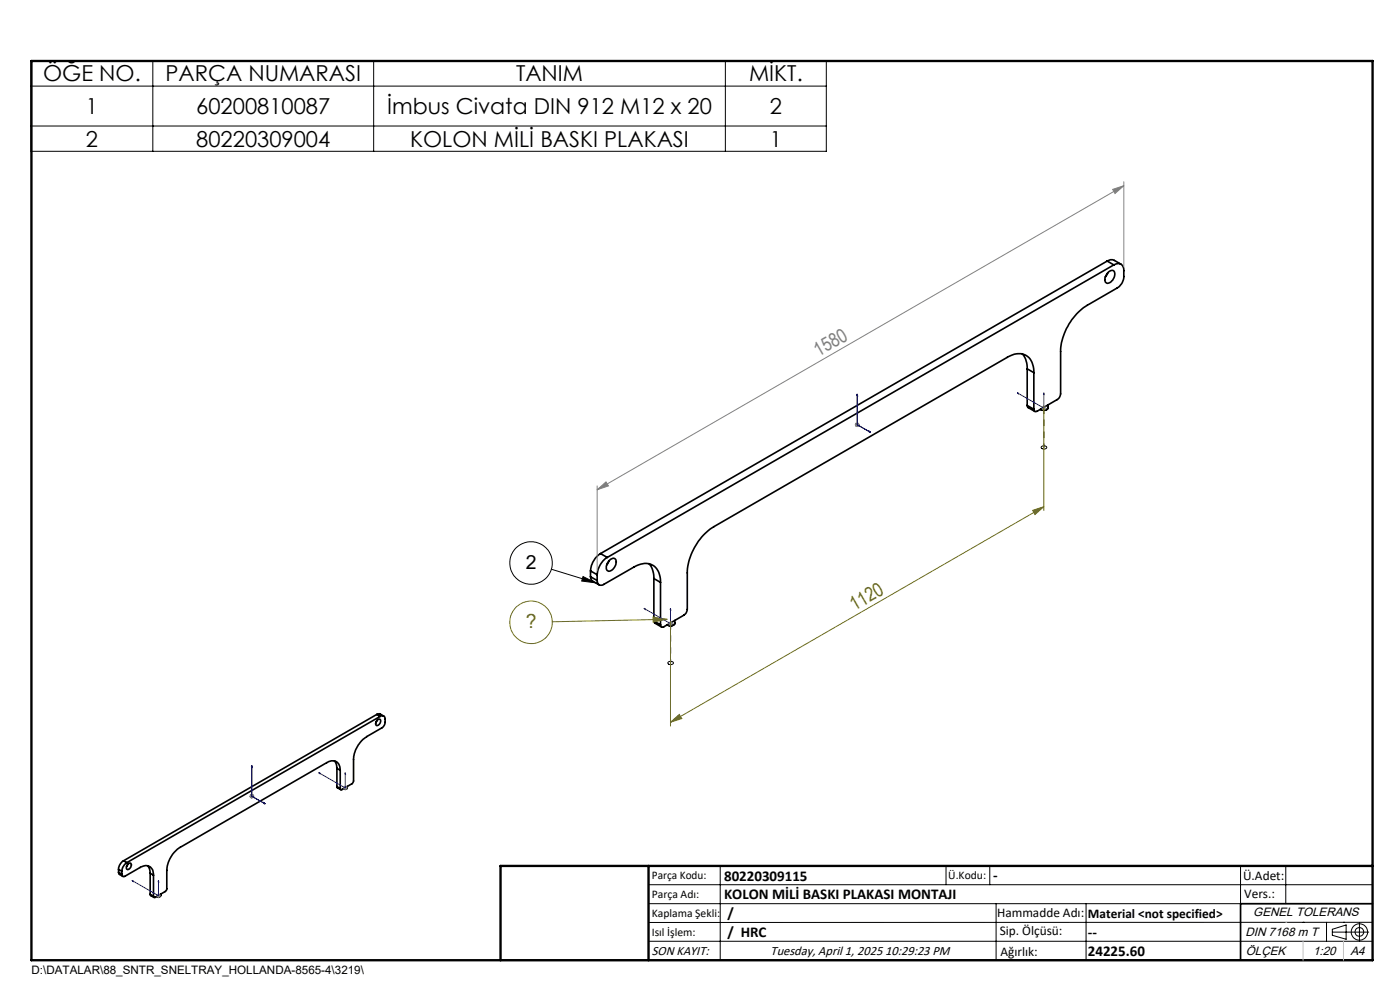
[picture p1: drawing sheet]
<svg xmlns="http://www.w3.org/2000/svg" width="297mm" height="210mm" viewBox="0 0 297 210" stroke-linecap="round" stroke-linejoin="round" font-family="sans-serif">
<g fill="none" stroke="#000" stroke-width=".35">
<path d="M234.9 55.4l1.1-.3 1.8 .9M234.9 55.4l1.4 .8M234.9 55.4l-107.5 62M235 57.9l-.5 .9M235.2 57.6a.73 .73 0 0 1 1-.2 .73 .73 0 0 1 .3 1l-.1 .2a1.58 1.58 0 0 1-1.7 1.4 1.53 1.53 0 0 1 .4-2.2zM236.3 56.2a1.29 1.29 0 0 1 1.5-.2 1.29 1.29 0 0 1 .6 1.4v1.3a2.89 2.89 0 0 1-1.4 2.4l-6.4 3.7a12.3 12.3 0 0 0-5.6 9.8v9a1.53 1.53 0 0 1-.7 1.2l-4.3 2.4a.44 .44 0 0 1-.5 .1 .44 .44 0 0 1-.2-.5M236.3 56.2l-107.5 62M216.9 75.1a4.2 4.2 0 0 1 1 3.1M217.9 78.2l1.4 .8M217.9 78.2v7.8M219.3 79a3.6 3.6 0 0 0-2.7-4 4.5 4.5 0 0 0-2.9 .8l-62.3 35.9a12.6 12.6 0 0 0-5.6 9.8v7.7a1.6 1.6 0 0 1-.7 1.3l-4.3 2.5a.44 .44 0 0 1-.5 0 .44 .44 0 0 1-.2-.5M219.3 79v7.8"/>
<path d="M217.9 86l.1 .4 1.5 .9M217.9 86l1.4 .8M222.4 86.5a1.03 1.03 0 0 1-1.7 .3M222.4 86.5a1.05 1.05 0 0 1-1.6 .3M222.4 85.9v.6M127.4 117.4a4.8 4.8 0 0 0-2.1 3.7M127.4 117.4l1.4 .8M128.8 118.2a4.7 4.7 0 0 0-2.1 3.7M129.2 118.9a.8 .8 0 0 1 .7-.5 .8 .8 0 0 1 .8 .4 1.99 1.99 0 0 1-1.6 2.4 1.21 1.21 0 0 1-.1-1.9zM129.2 118.9l-.5 .9M137.7 119.6a4.4 4.4 0 0 1 1 3.1M125.3 122.3l.1 .6 .3 .4 1.4 .8"/>
<path d="M125.3 121.1l1.4 .8M125.3 122.3l1.4 .8M125.3 121.1v1.2M126.7 123.1a.87 .87 0 0 0 .4 .9 .87 .87 0 0 0 1 0l6.4-3.7a3.5 3.5 0 0 1 4.8 .3 4.9 4.9 0 0 1 .8 2.9M126.7 121.9v1.2M138.7 131.7l.2 .5 1.4 .8M138.7 122.7l1.4 .8M138.7 131.7l1.4 .8M138.7 122.7v9M140.1 123.5v9M141.5 132.5l.1 .1a1.06 1.06 0 0 0 1.6-.4 1.03 1.03 0 0 1-1.7 .3zM143.2 131.6v.6"/>
<path d="M79.9 151.5l.6-.1 .9 .5M79.9 151.5l.7 .5M79.9 151.5l-53.7 31.1M80 152.8l-.2 .4M80 152.7a.42 .42 0 0 1 .7-.1 .42 .42 0 0 1 0 .7 .54 .54 0 0 1-.4 .5 .54 .54 0 0 1-.6-.2zM80.6 152l.5-.2a.58 .58 0 0 1 .6 .8l-.1 1.1-.4 .6-3.4 1.9a6.2 6.2 0 0 0-2.8 4.9l-.1 4.8-.2 .3-2.2 1.3h-.2l-.1-.2M80.6 152l-53.7 31M70.9 161.4l.5 .8 .1 .8M71.5 166.9v.2l.8 .4M71.5 163l.7 .4M71.5 166.9l.7 .4M71.5 163v3.9"/>
<path d="M72.2 163.4a1.73 1.73 0 0 0-.9-1.8 1.73 1.73 0 0 0-2 .2l-31.1 17.9a6.2 6.2 0 0 0-2.8 4.9l-.1 4.2-.2 .3-2.3 1.3-.2-.3M72.2 163.4v3.9M72.9 167.3h.5l.3-.2-.4 .3zM73.7 166.8v.3M25.2 185l.1 .4 .8 .5M25.2 184.4l.7 .4M25.2 185l.7 .4M25.2 184.4v.6M25.9 185.4v.3a.39 .39 0 0 0 .7 .1l3.1-1.8a1.73 1.73 0 0 1 2-.2 1.73 1.73 0 0 1 .9 1.9M25.9 184.8v.6M26.2 182.6l-.8 .9-.2 .9M26.2 182.6l.7 .4"/>
<path d="M26.9 183l-.8 .9-.2 .9M27.1 183.4a.45 .45 0 0 1 .6-.3 .45 .45 0 0 1 .1 .8l-.2 .2a.43 .43 0 0 1-.6 .3 .43 .43 0 0 1-.1-.7zM27.1 183.3l-.3 .5M31.4 183.6l.3 .8 .2 .8M31.9 189.7l.1 .3 .7 .4M31.9 185.2l.7 .5M31.9 189.7l.7 .4M31.9 185.2v4.5M32.6 185.7v4.4M33.3 190.1l.5 .1 .3-.2-.3 .2zM34.1 189.7v.3M291.2 191.7h-28v12"/>
<path d="M106.2 203.7h185"/>
</g>
<path d="M221 95.2a.59 .59 0 0 0 .6 .1 .59 .59 0 0 0 .4-.5 .65 .65 0 0 0-1.1 .2l.1 .2M141.8 140.9a.59 .59 0 0 0 .7 .1 .59 .59 0 0 0 .3-.5 .65 .65 0 0 0-1.1 .2l.1 .2" fill="none" stroke="#000" stroke-width=".21" stroke-dasharray="6.3 1.3 1.3 1.3 1.3 1.3"/>
<path d="M221.5 94.9v-7.9M142.3 140.6v-7.9" fill="none" stroke="#000" stroke-width=".21" stroke-dasharray="6.3 1.3 1.3 1.3 1.3 1.3" stroke-dashoffset="5.6"/>
<g fill="none" stroke="#000" stroke-width=".21">
<path d="M6.6 12.9h168.7v19.2h-168.7zM6.6 18.3h168.7M32.4 12.9v19.2M79.3 12.9v19.2M153.9 12.9v19.2M6.6 26.7h168.7M117 120.7l9.4 2.9M123.7 122.3l2.7 1.3-3-.3zM137.6 187.7h153.6M137.6 191.7h153.6M137.6 199.7h153.6M152.8 183.7v20"/>
<path d="M200.7 183.7v4M210 183.7v4M211.3 191.7v12M230.4 191.7v12M263.2 183.7v20M272.8 183.7v8M276.4 195.6h.1M281.4 195.6v4.1M282.6 197.7h7.8M282.6 197.1l3-.9v3l-3-.8zM285 195.6h.1M288.4 195.8v3.8"/>
<path d="M291.2 195.6l-153.6 .1"/>
<circle cx="112.7" cy="119.4" r="4.5"/>
<circle cx="288.4" cy="197.7" r="1.74"/>
<circle cx="288.4" cy="197.7" r=".93"/>
</g>
<g fill="none" stroke="#808000" stroke-width=".21">
<path d="M221.4 86.1v22.2M219.1 108.3l2.3-.8-1.8 1.6zM221.4 107.5l-79.2 45.7M138.5 130.9l3 .5-2.9 .5zM141.5 131.4l-24.3 .5M142.2 131.8v22.2M142.2 153.2l1.9-1.7 .5 .9z"/>
<circle cx="112.7" cy="132" r="4.5"/>
</g>
<g fill="none" stroke="#00f" stroke-width=".21">
<path d="M181.9 83.6v.3l-.1-.1zM181.9 83.6v6.5l2.8 1.6M184.4 91.5l.3 .2-.3-.1zM215.8 83.3l.3 .1v.2zM215.8 83.3l5.6 3.3v-3.3M221.4 83.3l.1 .4-.1-.1zM136.6 129l.3 .1v.2zM136.6 129l5.6 3.3v-3.3M142.2 129l.1 .4-.1-.1zM53.4 162.4l.1 .4-.2-.1zM53.4 162.4v6.5l2.9 1.6M56 170.3l.3 .2h-.3z"/>
<path d="M67.6 163.9l.3 .1v.1zM67.6 163.9l5.6 3.2v-3.2M73.2 163.9l.1 .3h-.1zM28 186.8h.3v.2zM28 186.8l5.6 3.2v-3.2M33.6 186.8l.1 .3-.2-.1z"/>
</g>
<g fill="none" stroke="#808080" stroke-width=".21">
<path d="M238.4 38.6v18M238.4 39.4l-111.7 64.5M236 40.2l2.4-.8-1.9 1.7zM181.4 90.1h1M181.5 89.7l.7 .7M181.9 89.6v1M182.2 89.7l-.7 .7M220.9 86.6h1M221.1 86.2l.7 .7M221.4 86.1v1M221.8 86.2l-.7 .7M126.7 103.9l1.9-1.7 .5 .9z"/>
<path d="M126.7 103.1v18M141.7 132.3h1.1M141.9 131.9l.7 .7M142.2 131.8v1M142.6 131.9l-.7 .7M52.9 168.9h1M53.1 168.5l.7 .8M53.4 168.4v1M53.8 168.5l-.7 .8M72.7 167.1h1M72.9 166.8l.7 .7M73.2 166.6v1.1"/>
<path d="M73.6 166.8l-.7 .7M33.1 190h1M33.3 189.6l.7 .8M33.6 189.5v1M34 189.6l-.7 .8"/>
</g>
<path d="M6.7 12.9h284.5v190.8h-284.5zM137.6 183.7v20M291.2 183.7h-185v20" fill="none" stroke="#000" stroke-width=".5"/>
<path d="M272.8 195.6h.1M276.4 199.7v4M285 199.7v4" fill="none" stroke="#c0c0c0" stroke-width=".21"/>
<path d="M123.7 122.3l2.7 1.3-3-.3z" fill="#000"/>
<path d="M138.5 130.9l3 .5-2.9 .5z" fill="#808000"/>
<path d="M56 170.3l.3 .2h-.3zM53.4 162.4l.1 .4-.2-.1zM73.2 163.9l.1 .3h-.1zM67.6 163.9l.3 .1v.1zM56 170.3l.3 .2h-.3zM53.4 162.4l.1 .4-.2-.1zM33.6 186.8l.1 .3-.2-.1zM28 186.8h.3v.2zM184.4 91.5l.3 .2-.3-.1zM181.9 83.6v.3l-.1-.1zM221.4 83.3l.1 .4-.1-.1zM215.8 83.3l.3 .1v.2zM184.4 91.5l.3 .2-.3-.1zM181.9 83.6v.3l-.1-.1zM142.2 129l.1 .4-.1-.1zM136.6 129l.3 .1v.2z" fill="#00f"/>
<path d="M219.1 108.3l2.3-.8-1.8 1.6zM142.2 153.2l1.9-1.7 .5 .9z" fill="#808000"/>
<path d="M126.7 103.9l1.9-1.7 .5 .9zM236 40.2l2.4-.8-1.9 1.7z" fill="#808080"/>
<g font-size="4.7">
<text x="9.1" y="17.3">ÖĞE NO.</text>
<text x="35.1" y="17.3">PARÇA NUMARASI</text>
<text x="109.5" y="17.3">TANIM</text>
<text x="158.9" y="17.3">MİKT.</text>
<text x="18.2" y="24.2">1</text>
<text x="41.6" y="24.2">60200810087</text>
<text x="82.1" y="24.2">İmbus Civata DIN 912 M12 x 20</text>
<text x="163.3" y="24.2">2</text>
<text x="18.2" y="31.1">2</text>
<text x="41.6" y="31.1">80220309004</text>
<text x="87" y="31.1">KOLON MİLİ BASKI PLAKASI</text>
<text x="163.3" y="31.1">1</text>
</g>
<text font-size="4.1" fill="#808080" x="173.6" y="75.7" transform="rotate(-30 173.6 75.7)">1580</text>
<text font-size="4.1" x="111.5" y="120.7">2</text>
<g font-size="4.1" fill="#808000">
<text x="181.3" y="129.6" transform="rotate(-30 181.3 129.6)">1120</text>
<text x="111.5" y="133.3">?</text>
</g>
<g font-size="3.2">
<text x="153.6" y="190.8">KOLON MİLİ BASKI PLAKASI MONTAJI</text>
<text x="153.6" y="186.8">80220309115</text>
<text x="210.7" y="186.6">-</text>
<text x="154.3" y="194.8">/</text>
<text x="154.3" y="198.8">/ HRC</text>
<text x="230.8" y="198.7">--</text>
<text x="230.8" y="202.8">24225.60</text>
</g>
<g font-size="2.8">
<text x="263.7" y="186.7">Ü.Adet:</text>
<text x="263.9" y="190.5">Vers.:</text>
<text x="211.5" y="194.5">Hammadde Adı:</text>
<text x="230.8" y="194.7">Material &lt;not specified&gt;</text>
<text x="138.3" y="202.6">SON KAYIT:</text>
<text x="163.5" y="202.6">Tuesday, April 1, 2025 10:29:23 PM</text>
<text x="212.1" y="198.4">Sip. Ölçüsü:</text>
<text x="212.2" y="202.7">Ağırlık:</text>
</g>
<g font-size="2.6">
<text x="265.9" y="194.4">GENEL TOLERANS</text>
<text x="264.2" y="198.5">DIN 7168 m T</text>
<text x="264.3" y="202.6">ÖLÇEK</text>
<text x="278.5" y="202.6">1:20</text>
<text x="286.5" y="202.6">A4</text>
</g>
<g font-size="2.5">
<text x="138.3" y="186.4">Parça Kodu:</text>
<text x="138.3" y="190.5">Parça Adı:</text>
<text x="201.2" y="186.5">Ü.Kodu:</text>
<text x="138.3" y="194.5">Kaplama Şekli:</text>
<text x="138.3" y="198.6">Isıl İşlem:</text>
<text x="6.7" y="206.7">D:\DATALAR\88_SNTR_SNELTRAY_HOLLANDA-8565-4\3219\</text>
</g>
</svg>
